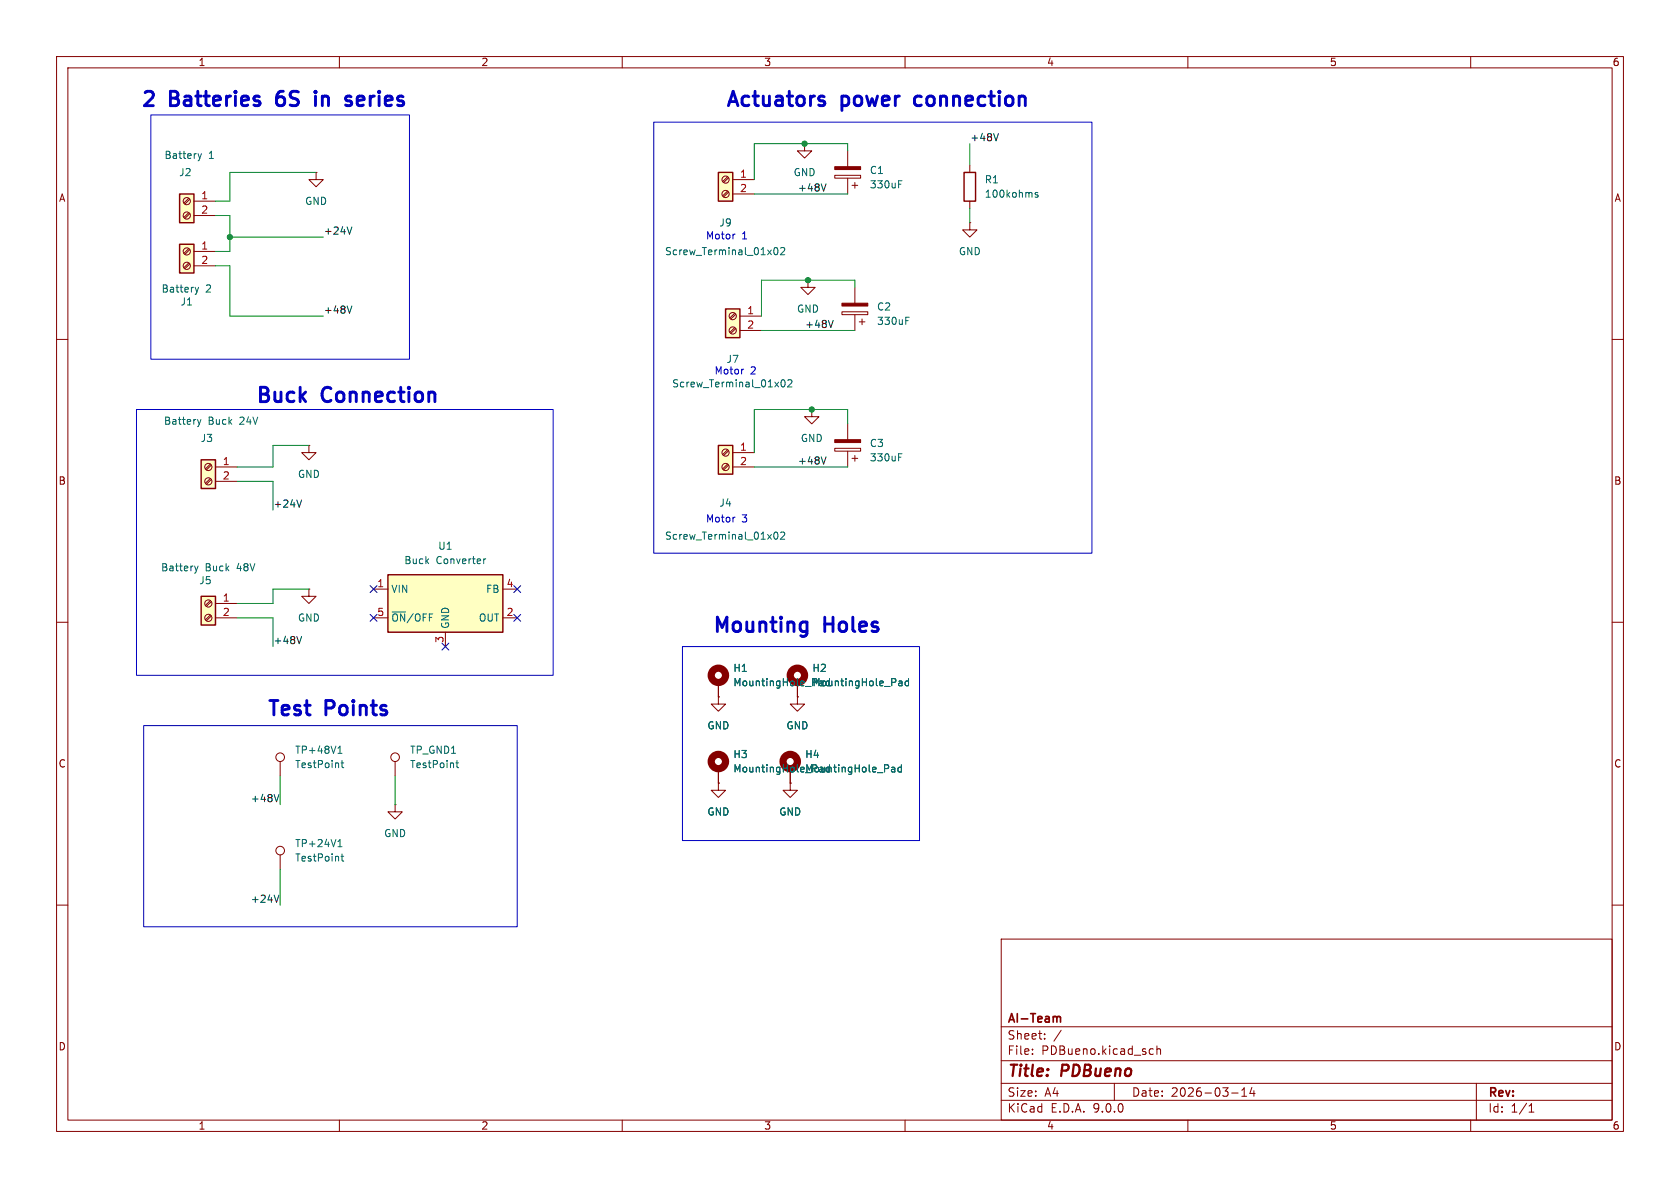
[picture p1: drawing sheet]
(kicad_sch
 (version 20250114)
 (generator "eeschema")
 (generator_version "9.0")
 (paper "A4")
 (title_block
  (title "PDBueno")
  (date "2026-03-14")
  (company "AI-Team"))
 (lib_symbols
  (symbol "Connector:Screw_Terminal_01x02"
   (pin_names
    (offset 1.016) (hide yes)) (exclude_from_sim no) (in_bom yes) (on_board yes)
   (property "Reference" "J" (at 0 2.54 0) (effects (font (size 1.27 1.27))))
   (property "Value" "Screw_Terminal_01x02" (at 0 -5.08 0) (effects (font (size 1.27 1.27))))
   (property "Footprint" "" (at 0 0 0) (effects (font (size 1.27 1.27)) (hide yes)))
   (property "Datasheet" "~" (at 0 0 0) (effects (font (size 1.27 1.27)) (hide yes)))
   (property "Description" "Generic screw terminal, single row, 01x02, script generated (kicad-library-utils/schlib/autogen/connector/)" (at 0 0 0) (effects (font (size 1.27 1.27)) (hide yes)))
   (symbol "Screw_Terminal_01x02_1_1"
    (rectangle (start -1.27 1.27) (end 1.27 -3.81) (stroke (width 0.254) (type default)) (fill (type background)))
    (polyline (pts (xy -0.5334 0.3302) (xy 0.3302 -0.508)) (stroke (width 0.1524) (type default)) (fill (type none)))
    (polyline (pts (xy -0.5334 -2.2098) (xy 0.3302 -3.048)) (stroke (width 0.1524) (type default)) (fill (type none)))
    (polyline (pts (xy -0.3556 0.508) (xy 0.508 -0.3302)) (stroke (width 0.1524) (type default)) (fill (type none)))
    (polyline (pts (xy -0.3556 -2.032) (xy 0.508 -2.8702)) (stroke (width 0.1524) (type default)) (fill (type none)))
    (circle (center 0 0) (radius 0.635) (stroke (width 0.1524) (type default)) (fill (type none)))
    (circle (center 0 -2.54) (radius 0.635) (stroke (width 0.1524) (type default)) (fill (type none)))
    (pin passive line (at -5.08 0 0) (length 3.81) (name "Pin_1" (effects (font (size 1.27 1.27)))) (number "1" (effects (font (size 1.27 1.27)))))
    (pin passive line (at -5.08 -2.54 0) (length 3.81) (name "Pin_2" (effects (font (size 1.27 1.27)))) (number "2" (effects (font (size 1.27 1.27))))))
   (embedded_fonts no))
  (symbol "Connector:TestPoint"
   (pin_numbers (hide yes))
   (pin_names
    (offset 0.762) (hide yes)) (exclude_from_sim no) (in_bom yes) (on_board yes)
   (property "Reference" "TP" (at 0 6.858 0) (effects (font (size 1.27 1.27))))
   (property "Value" "TestPoint" (at 0 5.08 0) (effects (font (size 1.27 1.27))))
   (property "Footprint" "" (at 5.08 0 0) (effects (font (size 1.27 1.27)) (hide yes)))
   (property "Datasheet" "~" (at 5.08 0 0) (effects (font (size 1.27 1.27)) (hide yes)))
   (property "Description" "test point" (at 0 0 0) (effects (font (size 1.27 1.27)) (hide yes)))
   (symbol "TestPoint_0_1"
    (circle (center 0 3.302) (radius 0.762) (stroke (width 0) (type default)) (fill (type none))))
   (symbol "TestPoint_1_1"
    (pin passive line (at 0 0 90) (length 2.54) (name "1" (effects (font (size 1.27 1.27)))) (number "1" (effects (font (size 1.27 1.27))))))
   (embedded_fonts no))
  (symbol "Device:C_Polarized"
   (pin_numbers (hide yes))
   (pin_names
    (offset 0.254)) (exclude_from_sim no) (in_bom yes) (on_board yes)
   (property "Reference" "C" (at 0.635 2.54 0) (effects (font (size 1.27 1.27)) (justify left)))
   (property "Value" "C_Polarized" (at 0.635 -2.54 0) (effects (font (size 1.27 1.27)) (justify left)))
   (property "Footprint" "" (at 0.9652 -3.81 0) (effects (font (size 1.27 1.27)) (hide yes)))
   (property "Datasheet" "~" (at 0 0 0) (effects (font (size 1.27 1.27)) (hide yes)))
   (property "Description" "Polarized capacitor" (at 0 0 0) (effects (font (size 1.27 1.27)) (hide yes)))
   (symbol "C_Polarized_0_1"
    (rectangle (start -2.286 0.508) (end 2.286 1.016) (stroke (width 0) (type default)) (fill (type none)))
    (polyline (pts (xy -1.778 2.286) (xy -0.762 2.286)) (stroke (width 0) (type default)) (fill (type none)))
    (polyline (pts (xy -1.27 2.794) (xy -1.27 1.778)) (stroke (width 0) (type default)) (fill (type none)))
    (rectangle (start 2.286 -0.508) (end -2.286 -1.016) (stroke (width 0) (type default)) (fill (type outline))))
   (symbol "C_Polarized_1_1"
    (pin passive line (at 0 3.81 270) (length 2.794) (name "~" (effects (font (size 1.27 1.27)))) (number "1" (effects (font (size 1.27 1.27)))))
    (pin passive line (at 0 -3.81 90) (length 2.794) (name "~" (effects (font (size 1.27 1.27)))) (number "2" (effects (font (size 1.27 1.27))))))
   (embedded_fonts no))
  (symbol "Device:R"
   (pin_numbers (hide yes))
   (pin_names
    (offset 0)) (exclude_from_sim no) (in_bom yes) (on_board yes)
   (property "Reference" "R" (at 2.032 0 90) (effects (font (size 1.27 1.27))))
   (property "Value" "R" (at 0 0 90) (effects (font (size 1.27 1.27))))
   (property "Footprint" "" (at -1.778 0 90) (effects (font (size 1.27 1.27)) (hide yes)))
   (property "Datasheet" "~" (at 0 0 0) (effects (font (size 1.27 1.27)) (hide yes)))
   (property "Description" "Resistor" (at 0 0 0) (effects (font (size 1.27 1.27)) (hide yes)))
   (symbol "R_0_1"
    (rectangle (start -1.016 -2.54) (end 1.016 2.54) (stroke (width 0.254) (type default)) (fill (type none))))
   (symbol "R_1_1"
    (pin passive line (at 0 3.81 270) (length 1.27) (name "~" (effects (font (size 1.27 1.27)))) (number "1" (effects (font (size 1.27 1.27)))))
    (pin passive line (at 0 -3.81 90) (length 1.27) (name "~" (effects (font (size 1.27 1.27)))) (number "2" (effects (font (size 1.27 1.27))))))
   (embedded_fonts no))
  (symbol "Mechanical:MountingHole_Pad"
   (pin_numbers (hide yes))
   (pin_names
    (offset 1.016) (hide yes)) (exclude_from_sim yes) (in_bom no) (on_board yes)
   (property "Reference" "H" (at 0 6.35 0) (effects (font (size 1.27 1.27))))
   (property "Value" "MountingHole_Pad" (at 0 4.445 0) (effects (font (size 1.27 1.27))))
   (property "Footprint" "" (at 0 0 0) (effects (font (size 1.27 1.27)) (hide yes)))
   (property "Datasheet" "~" (at 0 0 0) (effects (font (size 1.27 1.27)) (hide yes)))
   (property "Description" "Mounting Hole with connection" (at 0 0 0) (effects (font (size 1.27 1.27)) (hide yes)))
   (symbol "MountingHole_Pad_0_1"
    (circle (center 0 1.27) (radius 1.27) (stroke (width 1.27) (type default)) (fill (type none))))
   (symbol "MountingHole_Pad_1_1"
    (pin input line (at 0 -2.54 90) (length 2.54) (name "1" (effects (font (size 1.27 1.27)))) (number "1" (effects (font (size 1.27 1.27))))))
   (embedded_fonts no))
  (symbol "Regulator_Switching:LM2596S-3.3" (exclude_from_sim no) (in_bom yes) (on_board yes)
   (property "Reference" "U" (at -10.16 6.35 0) (effects (font (size 1.27 1.27)) (justify left)))
   (property "Value" "LM2596S-3.3" (at 0 6.35 0) (effects (font (size 1.27 1.27)) (justify left)))
   (property "Footprint" "Package_TO_SOT_SMD:TO-263-5_TabPin3" (at 1.27 -6.35 0) (effects (font (size 1.27 1.27)
    (italic yes)) (justify left) (hide yes)))
   (property "Datasheet" "http://www.ti.com/lit/ds/symlink/lm2596.pdf" (at 0 0 0) (effects (font (size 1.27 1.27)) (hide yes)))
   (property "Description" "3.3V 3A Step-Down Voltage Regulator, TO-263" (at 0 0 0) (effects (font (size 1.27 1.27)) (hide yes)))
   (symbol "LM2596S-3.3_0_1"
    (rectangle (start -10.16 5.08) (end 10.16 -5.08) (stroke (width 0.254) (type default)) (fill (type background))))
   (symbol "LM2596S-3.3_1_1"
    (pin power_in line (at -12.7 2.54 0) (length 2.54) (name "VIN" (effects (font (size 1.27 1.27)))) (number "1" (effects (font (size 1.27 1.27)))))
    (pin input line (at -12.7 -2.54 0) (length 2.54) (name "~{ON}/OFF" (effects (font (size 1.27 1.27)))) (number "5" (effects (font (size 1.27 1.27)))))
    (pin power_in line (at 0 -7.62 90) (length 2.54) (name "GND" (effects (font (size 1.27 1.27)))) (number "3" (effects (font (size 1.27 1.27)))))
    (pin input line (at 12.7 2.54 180) (length 2.54) (name "FB" (effects (font (size 1.27 1.27)))) (number "4" (effects (font (size 1.27 1.27)))))
    (pin output line (at 12.7 -2.54 180) (length 2.54) (name "OUT" (effects (font (size 1.27 1.27)))) (number "2" (effects (font (size 1.27 1.27))))))
   (embedded_fonts no))
  (symbol "power:GND"
   (power)
   (pin_numbers (hide yes))
   (pin_names
    (offset 0) (hide yes)) (exclude_from_sim no) (in_bom yes) (on_board yes)
   (property "Reference" "#PWR" (at 0 -6.35 0) (effects (font (size 1.27 1.27)) (hide yes)))
   (property "Value" "GND" (at 0 -3.81 0) (effects (font (size 1.27 1.27))))
   (property "Footprint" "" (at 0 0 0) (effects (font (size 1.27 1.27)) (hide yes)))
   (property "Datasheet" "" (at 0 0 0) (effects (font (size 1.27 1.27)) (hide yes)))
   (property "Description" "Power symbol creates a global label with name \"GND\" , ground" (at 0 0 0) (effects (font (size 1.27 1.27)) (hide yes)))
   (symbol "GND_0_1"
    (polyline (pts (xy 0 0) (xy 0 -1.27) (xy 1.27 -1.27) (xy 0 -2.54) (xy -1.27 -1.27) (xy 0 -1.27)) (stroke (width 0) (type default)) (fill (type none))))
   (symbol "GND_1_1"
    (pin power_in line (at 0 0 270) (length 0) (name "~" (effects (font (size 1.27 1.27)))) (number "1" (effects (font (size 1.27 1.27))))))
   (embedded_fonts no)))
 (rectangle
  (start 115.57 21.59)
  (end 193.04 97.79)
  (stroke (width 0) (type default))
  (fill (type none)))
 (rectangle
  (start 25.4 128.27)
  (end 91.44 163.83)
  (stroke (width 0) (type default))
  (fill (type none)))
 (rectangle
  (start 24.13 72.39)
  (end 97.79 119.38)
  (stroke (width 0) (type default))
  (fill (type none)))
 (rectangle
  (start 120.65 114.3)
  (end 162.56 148.59)
  (stroke (width 0) (type default))
  (fill (type none)))
 (rectangle
  (start 26.67 20.32)
  (end 72.39 63.5)
  (stroke (width 0) (type default))
  (fill (type none)))
 (text "Mounting Holes"
  (exclude_from_sim no)
  (at 140.97 110.744 0)
  (effects (font (size 2.54 2.54) (thickness 0.508)
    (bold yes))))
 (text "Actuators power connection"
  (exclude_from_sim no)
  (at 155.194 17.78 0)
  (effects (font (size 2.54 2.54) (thickness 0.508)
    (bold yes))))
 (text "2 Batteries 6S in series\n"
  (exclude_from_sim no)
  (at 48.514 17.78 0)
  (effects (font (size 2.54 2.54) (thickness 0.508)
    (bold yes))))
 (text "Motor 1\n"
  (exclude_from_sim no)
  (at 128.524 41.91 0)
  (effects (font (size 1.27 1.27))))
 (text "Test Points"
  (exclude_from_sim no)
  (at 58.166 125.476 0)
  (effects (font (size 2.54 2.54) (thickness 0.508)
    (bold yes))))
 (text "Motor 2"
  (exclude_from_sim no)
  (at 130.048 65.786 0)
  (effects (font (size 1.27 1.27))))
 (text "Buck Connection"
  (exclude_from_sim no)
  (at 61.468 70.104 0)
  (effects (font (size 2.54 2.54) (thickness 0.508)
    (bold yes))))
 (text "Motor 3"
  (exclude_from_sim no)
  (at 128.524 91.948 0)
  (effects (font (size 1.27 1.27))))
 (junction
  (at 142.8399 49.53)
  (diameter 0)
  (color 0 0 0 0))
 (junction
  (at 142.24 25.4)
  (diameter 0)
  (color 0 0 0 0))
 (junction
  (at 40.64 41.91)
  (diameter 0)
  (color 0 0 0 0))
 (junction
  (at 143.51 72.39)
  (diameter 0)
  (color 0 0 0 0))
 (no_connect
  (at 66.04 104.14))
 (no_connect
  (at 91.44 104.14))
 (no_connect
  (at 66.04 109.22))
 (no_connect
  (at 91.44 109.22))
 (no_connect
  (at 78.74 114.3))
 (wire
  (pts (xy 40.64 55.88) (xy 57.15 55.88))
  (stroke (width 0) (type default)))
 (wire
  (pts (xy 69.85 137.16) (xy 69.85 142.24))
  (stroke (width 0) (type default)))
 (wire
  (pts (xy 48.26 78.74) (xy 54.61 78.74))
  (stroke (width 0) (type default)))
 (wire
  (pts (xy 40.64 46.99) (xy 40.64 55.88))
  (stroke (width 0) (type default)))
 (wire
  (pts (xy 38.1 35.56) (xy 40.64 35.56))
  (stroke (width 0) (type default)))
 (wire
  (pts (xy 149.86 72.39) (xy 149.86 74.93))
  (stroke (width 0) (type default)))
 (wire
  (pts (xy 171.45 25.4) (xy 171.45 29.21))
  (stroke (width 0) (type default)))
 (wire
  (pts (xy 49.53 153.67) (xy 49.53 160.02))
  (stroke (width 0) (type default)))
 (wire
  (pts (xy 48.26 109.22) (xy 48.26 114.3))
  (stroke (width 0) (type default)))
 (wire
  (pts (xy 40.64 38.1) (xy 40.64 41.91))
  (stroke (width 0) (type default)))
 (wire
  (pts (xy 48.26 104.14) (xy 54.61 104.14))
  (stroke (width 0) (type default)))
 (wire
  (pts (xy 38.1 38.1) (xy 40.64 38.1))
  (stroke (width 0) (type default)))
 (wire
  (pts (xy 40.64 41.91) (xy 40.64 44.45))
  (stroke (width 0) (type default)))
 (wire
  (pts (xy 151.13 49.53) (xy 151.13 50.8))
  (stroke (width 0) (type default)))
 (wire
  (pts (xy 133.35 25.4) (xy 142.24 25.4))
  (stroke (width 0) (type default)))
 (wire
  (pts (xy 40.64 41.91) (xy 57.15 41.91))
  (stroke (width 0) (type default)))
 (wire
  (pts (xy 48.26 78.74) (xy 48.26 82.55))
  (stroke (width 0) (type default)))
 (wire
  (pts (xy 171.45 36.83) (xy 171.45 39.37))
  (stroke (width 0) (type default)))
 (wire
  (pts (xy 38.1 46.99) (xy 40.64 46.99))
  (stroke (width 0) (type default)))
 (wire
  (pts (xy 143.51 72.39) (xy 149.86 72.39))
  (stroke (width 0) (type default)))
 (wire
  (pts (xy 142.24 25.4) (xy 149.86 25.4))
  (stroke (width 0) (type default)))
 (wire
  (pts (xy 133.35 72.39) (xy 143.51 72.39))
  (stroke (width 0) (type default)))
 (wire
  (pts (xy 133.35 31.75) (xy 133.35 25.4))
  (stroke (width 0) (type default)))
 (wire
  (pts (xy 134.62 49.53) (xy 142.8399 49.53))
  (stroke (width 0) (type default)))
 (wire
  (pts (xy 41.91 109.22) (xy 48.26 109.22))
  (stroke (width 0) (type default)))
 (wire
  (pts (xy 48.26 85.09) (xy 48.26 90.17))
  (stroke (width 0) (type default)))
 (wire
  (pts (xy 142.8399 49.53) (xy 151.13 49.53))
  (stroke (width 0) (type default)))
 (wire
  (pts (xy 40.64 44.45) (xy 38.1 44.45))
  (stroke (width 0) (type default)))
 (wire
  (pts (xy 48.26 104.14) (xy 48.26 106.68))
  (stroke (width 0) (type default)))
 (wire
  (pts (xy 134.62 58.42) (xy 151.13 58.42))
  (stroke (width 0) (type default)))
 (wire
  (pts (xy 149.86 82.55) (xy 133.35 82.55))
  (stroke (width 0) (type default)))
 (wire
  (pts (xy 41.91 85.09) (xy 48.26 85.09))
  (stroke (width 0) (type default)))
 (wire
  (pts (xy 41.91 82.55) (xy 48.26 82.55))
  (stroke (width 0) (type default)))
 (wire
  (pts (xy 40.64 30.48) (xy 40.64 35.56))
  (stroke (width 0) (type default)))
 (wire
  (pts (xy 41.91 106.68) (xy 48.26 106.68))
  (stroke (width 0) (type default)))
 (wire
  (pts (xy 133.35 34.29) (xy 149.86 34.29))
  (stroke (width 0) (type default)))
 (wire
  (pts (xy 40.64 30.48) (xy 55.88 30.48))
  (stroke (width 0) (type default)))
 (wire
  (pts (xy 149.86 25.4) (xy 149.86 26.67))
  (stroke (width 0) (type default)))
 (wire
  (pts (xy 133.35 72.39) (xy 133.35 80.01))
  (stroke (width 0) (type default)))
 (wire
  (pts (xy 49.53 137.16) (xy 49.53 142.24))
  (stroke (width 0) (type default)))
 (wire
  (pts (xy 134.62 55.88) (xy 134.62 49.53))
  (stroke (width 0) (type default)))
 (label "+24V"
  (at 57.15 41.91 0)
  (effects (font (size 1.27 1.27)) (justify left bottom)))
 (label "+48V"
  (at 140.97 34.29 0)
  (effects (font (size 1.27 1.27)) (justify left bottom)))
 (label "+48V"
  (at 49.53 142.24 180)
  (effects (font (size 1.27 1.27)) (justify right bottom)))
 (label "+48V"
  (at 142.24 58.42 0)
  (effects (font (size 1.27 1.27)) (justify left bottom)))
 (label "+24V"
  (at 49.53 160.02 180)
  (effects (font (size 1.27 1.27)) (justify right bottom)))
 (label "+48V"
  (at 140.97 82.55 0)
  (effects (font (size 1.27 1.27)) (justify left bottom)))
 (label "+24V"
  (at 48.26 90.17 0)
  (effects (font (size 1.27 1.27)) (justify left bottom)))
 (label "+48V"
  (at 57.15 55.88 0)
  (effects (font (size 1.27 1.27)) (justify left bottom)))
 (label "+48V"
  (at 48.26 114.3 0)
  (effects (font (size 1.27 1.27)) (justify left bottom)))
 (label "+48V"
  (at 171.45 25.4 0)
  (effects (font (size 1.27 1.27)) (justify left bottom)))
 (symbol
  (lib_id "Connector:Screw_Terminal_01x02")
  (at 33.02 44.45 0)
  (mirror y)
  (unit 1)
  (exclude_from_sim no)
  (in_bom yes)
  (on_board yes)
  (dnp no)
  (property "Reference" "J1" (at 33.02 53.34 0) (effects (font (size 1.27 1.27))))
  (property "Value" "Battery 2" (at 33.02 51.054 0) (effects (font (size 1.27 1.27))))
  (property "Footprint" "Connector_AMASS:AMASS_XT90PW-M_1x02_P10.90mm_Horizontal" (at 33.02 44.45 0) (effects (font (size 1.27 1.27)) (hide yes)))
  (property "Datasheet" "~" (at 33.02 44.45 0) (effects (font (size 1.27 1.27)) (hide yes)))
  (property "Description" "Generic screw terminal, single row, 01x02, script generated (kicad-library-utils/schlib/autogen/connector/)" (at 33.02 44.45 0) (effects (font (size 1.27 1.27)) (hide yes)))
  (pin "1")
  (pin "2"))
 (symbol
  (lib_id "Connector:Screw_Terminal_01x02")
  (at 128.27 31.75 0)
  (mirror y)
  (unit 1)
  (exclude_from_sim no)
  (in_bom yes)
  (on_board yes)
  (dnp no)
  (property "Reference" "J9" (at 128.27 39.37 0) (effects (font (size 1.27 1.27))))
  (property "Value" "Screw_Terminal_01x02" (at 128.27 44.45 0) (effects (font (size 1.27 1.27))))
  (property "Footprint" "Connector_AMASS:AMASS_XT30PW-M_1x02_P2.50mm_Horizontal" (at 128.27 31.75 0) (effects (font (size 1.27 1.27)) (hide yes)))
  (property "Datasheet" "~" (at 128.27 31.75 0) (effects (font (size 1.27 1.27)) (hide yes)))
  (property "Description" "Generic screw terminal, single row, 01x02, script generated (kicad-library-utils/schlib/autogen/connector/)" (at 128.27 31.75 0) (effects (font (size 1.27 1.27)) (hide yes)))
  (property "LCSC" "" (at 128.27 31.75 0) (effects (font (size 1.27 1.27)) (hide yes)))
  (pin "1")
  (pin "2"))
 (symbol
  (lib_id "Connector:Screw_Terminal_01x02")
  (at 36.83 82.55 0)
  (mirror y)
  (unit 1)
  (exclude_from_sim no)
  (in_bom yes)
  (on_board yes)
  (dnp no)
  (property "Reference" "J3" (at 36.576 77.47 0) (effects (font (size 1.27 1.27))))
  (property "Value" "Battery Buck 24V" (at 37.338 74.422 0) (effects (font (size 1.27 1.27))))
  (property "Footprint" "TerminalBlock:TerminalBlock_bornier-2_P5.08mm" (at 36.83 82.55 0) (effects (font (size 1.27 1.27)) (hide yes)))
  (property "Datasheet" "~" (at 36.83 82.55 0) (effects (font (size 1.27 1.27)) (hide yes)))
  (property "Description" "Generic screw terminal, single row, 01x02, script generated (kicad-library-utils/schlib/autogen/connector/)" (at 36.83 82.55 0) (effects (font (size 1.27 1.27)) (hide yes)))
  (pin "1")
  (pin "2"))
 (symbol
  (lib_id "Regulator_Switching:LM2596S-3.3")
  (at 78.74 106.68 0)
  (unit 1)
  (exclude_from_sim no)
  (in_bom yes)
  (on_board yes)
  (dnp no)
  (fields_autoplaced yes)
  (property "Reference" "U1" (at 78.74 96.52 0) (effects (font (size 1.27 1.27))))
  (property "Value" "Buck Converter" (at 78.74 99.06 0) (effects (font (size 1.27 1.27))))
  (property "Footprint" "Library_mis componentes:BEC_Matek_12S_Pro" (at 80.01 113.03 0) (effects (font (size 1.27 1.27)
    (italic yes)) (justify left) (hide yes)))
  (property "Datasheet" "" (at 78.74 106.68 0) (effects (font (size 1.27 1.27)) (hide yes)))
  (property "Description" "" (at 78.74 106.68 0) (effects (font (size 1.27 1.27)) (hide yes)))
  (pin "4")
  (pin "1")
  (pin "3")
  (pin "2")
  (pin "5"))
 (symbol
  (lib_id "power:GND")
  (at 143.51 72.39 0)
  (mirror y)
  (unit 1)
  (exclude_from_sim no)
  (in_bom yes)
  (on_board yes)
  (dnp no)
  (fields_autoplaced yes)
  (property "Reference" "#PWR014" (at 143.51 78.74 0) (effects (font (size 1.27 1.27)) (hide yes)))
  (property "Value" "GND" (at 143.51 77.47 0) (effects (font (size 1.27 1.27))))
  (property "Footprint" "" (at 143.51 72.39 0) (effects (font (size 1.27 1.27)) (hide yes)))
  (property "Datasheet" "" (at 143.51 72.39 0) (effects (font (size 1.27 1.27)) (hide yes)))
  (property "Description" "Power symbol creates a global label with name \"GND\" , ground" (at 143.51 72.39 0) (effects (font (size 1.27 1.27)) (hide yes)))
  (pin "1"))
 (symbol
  (lib_id "power:GND")
  (at 54.61 104.14 0)
  (unit 1)
  (exclude_from_sim no)
  (in_bom yes)
  (on_board yes)
  (dnp no)
  (fields_autoplaced yes)
  (property "Reference" "#PWR06" (at 54.61 110.49 0) (effects (font (size 1.27 1.27)) (hide yes)))
  (property "Value" "GND" (at 54.61 109.22 0) (effects (font (size 1.27 1.27))))
  (property "Footprint" "" (at 54.61 104.14 0) (effects (font (size 1.27 1.27)) (hide yes)))
  (property "Datasheet" "" (at 54.61 104.14 0) (effects (font (size 1.27 1.27)) (hide yes)))
  (property "Description" "Power symbol creates a global label with name \"GND\" , ground" (at 54.61 104.14 0) (effects (font (size 1.27 1.27)) (hide yes)))
  (pin "1"))
 (symbol
  (lib_id "power:GND")
  (at 171.45 39.37 0)
  (mirror y)
  (unit 1)
  (exclude_from_sim no)
  (in_bom yes)
  (on_board yes)
  (dnp no)
  (fields_autoplaced yes)
  (property "Reference" "#PWR07" (at 171.45 45.72 0) (effects (font (size 1.27 1.27)) (hide yes)))
  (property "Value" "GND" (at 171.45 44.45 0) (effects (font (size 1.27 1.27))))
  (property "Footprint" "" (at 171.45 39.37 0) (effects (font (size 1.27 1.27)) (hide yes)))
  (property "Datasheet" "" (at 171.45 39.37 0) (effects (font (size 1.27 1.27)) (hide yes)))
  (property "Description" "Power symbol creates a global label with name \"GND\" , ground" (at 171.45 39.37 0) (effects (font (size 1.27 1.27)) (hide yes)))
  (pin "1"))
 (symbol
  (lib_id "power:GND")
  (at 127 123.19 0)
  (unit 1)
  (exclude_from_sim no)
  (in_bom yes)
  (on_board yes)
  (dnp no)
  (fields_autoplaced yes)
  (property "Reference" "#PWR09" (at 127 129.54 0) (effects (font (size 1.27 1.27)) (hide yes)))
  (property "Value" "GND" (at 127 128.27 0) (effects (font (size 1.27 1.27))))
  (property "Footprint" "" (at 127 123.19 0) (effects (font (size 1.27 1.27)) (hide yes)))
  (property "Datasheet" "" (at 127 123.19 0) (effects (font (size 1.27 1.27)) (hide yes)))
  (property "Description" "Power symbol creates a global label with name \"GND\" , ground" (at 127 123.19 0) (effects (font (size 1.27 1.27)) (hide yes)))
  (pin "1"))
 (symbol
  (lib_id "Connector:Screw_Terminal_01x02")
  (at 36.83 106.68 0)
  (mirror y)
  (unit 1)
  (exclude_from_sim no)
  (in_bom yes)
  (on_board yes)
  (dnp no)
  (property "Reference" "J5" (at 36.322 102.616 0) (effects (font (size 1.27 1.27))))
  (property "Value" "Battery Buck 48V" (at 36.83 100.33 0) (effects (font (size 1.27 1.27))))
  (property "Footprint" "TerminalBlock:TerminalBlock_bornier-2_P5.08mm" (at 36.83 106.68 0) (effects (font (size 1.27 1.27)) (hide yes)))
  (property "Datasheet" "~" (at 36.83 106.68 0) (effects (font (size 1.27 1.27)) (hide yes)))
  (property "Description" "Generic screw terminal, single row, 01x02, script generated (kicad-library-utils/schlib/autogen/connector/)" (at 36.83 106.68 0) (effects (font (size 1.27 1.27)) (hide yes)))
  (pin "1")
  (pin "2"))
 (symbol
  (lib_id "Connector:TestPoint")
  (at 49.53 153.67 0)
  (unit 1)
  (exclude_from_sim no)
  (in_bom yes)
  (on_board yes)
  (dnp no)
  (fields_autoplaced yes)
  (property "Reference" "TP+24V1" (at 52.07 149.0979 0) (effects (font (size 1.27 1.27)) (justify left)))
  (property "Value" "TestPoint" (at 52.07 151.6379 0) (effects (font (size 1.27 1.27)) (justify left)))
  (property "Footprint" "TestPoint:TestPoint_Pad_D4.0mm" (at 54.61 153.67 0) (effects (font (size 1.27 1.27)) (hide yes)))
  (property "Datasheet" "~" (at 54.61 153.67 0) (effects (font (size 1.27 1.27)) (hide yes)))
  (property "Description" "test point" (at 49.53 153.67 0) (effects (font (size 1.27 1.27)) (hide yes)))
  (property "LCSC" "" (at 49.53 153.67 0) (effects (font (size 1.27 1.27)) (hide yes)))
  (pin "1"))
 (symbol
  (lib_id "Device:R")
  (at 171.45 33.02 0)
  (unit 1)
  (exclude_from_sim no)
  (in_bom yes)
  (on_board yes)
  (dnp no)
  (fields_autoplaced yes)
  (property "Reference" "R1" (at 173.99 31.7499 0) (effects (font (size 1.27 1.27)) (justify left)))
  (property "Value" "100kohms" (at 173.99 34.2899 0) (effects (font (size 1.27 1.27)) (justify left)))
  (property "Footprint" "Resistor_SMD:R_2512_6332Metric_Pad1.40x3.35mm_HandSolder" (at 169.672 33.02 90) (effects (font (size 1.27 1.27)) (hide yes)))
  (property "Datasheet" "~" (at 171.45 33.02 0) (effects (font (size 1.27 1.27)) (hide yes)))
  (property "Description" "Resistor" (at 171.45 33.02 0) (effects (font (size 1.27 1.27)) (hide yes)))
  (property "LCSC" "C25717" (at 171.45 33.02 0) (effects (font (size 1.27 1.27)) (hide yes)))
  (pin "1")
  (pin "2"))
 (symbol
  (lib_id "power:GND")
  (at 127 138.43 0)
  (unit 1)
  (exclude_from_sim no)
  (in_bom yes)
  (on_board yes)
  (dnp no)
  (fields_autoplaced yes)
  (property "Reference" "#PWR012" (at 127 144.78 0) (effects (font (size 1.27 1.27)) (hide yes)))
  (property "Value" "GND" (at 127 143.51 0) (effects (font (size 1.27 1.27))))
  (property "Footprint" "" (at 127 138.43 0) (effects (font (size 1.27 1.27)) (hide yes)))
  (property "Datasheet" "" (at 127 138.43 0) (effects (font (size 1.27 1.27)) (hide yes)))
  (property "Description" "Power symbol creates a global label with name \"GND\" , ground" (at 127 138.43 0) (effects (font (size 1.27 1.27)) (hide yes)))
  (pin "1"))
 (symbol
  (lib_id "Mechanical:MountingHole_Pad")
  (at 140.97 120.65 0)
  (unit 1)
  (exclude_from_sim yes)
  (in_bom no)
  (on_board yes)
  (dnp no)
  (fields_autoplaced yes)
  (property "Reference" "H2" (at 143.51 118.1099 0) (effects (font (size 1.27 1.27)) (justify left)))
  (property "Value" "MountingHole_Pad" (at 143.51 120.6499 0) (effects (font (size 1.27 1.27)) (justify left)))
  (property "Footprint" "MountingHole:MountingHole_3.2mm_M3_Pad_Via" (at 140.97 120.65 0) (effects (font (size 1.27 1.27)) (hide yes)))
  (property "Datasheet" "~" (at 140.97 120.65 0) (effects (font (size 1.27 1.27)) (hide yes)))
  (property "Description" "Mounting Hole with connection" (at 140.97 120.65 0) (effects (font (size 1.27 1.27)) (hide yes)))
  (pin "1"))
 (symbol
  (lib_id "Mechanical:MountingHole_Pad")
  (at 127 120.65 0)
  (unit 1)
  (exclude_from_sim yes)
  (in_bom no)
  (on_board yes)
  (dnp no)
  (fields_autoplaced yes)
  (property "Reference" "H1" (at 129.54 118.1099 0) (effects (font (size 1.27 1.27)) (justify left)))
  (property "Value" "MountingHole_Pad" (at 129.54 120.6499 0) (effects (font (size 1.27 1.27)) (justify left)))
  (property "Footprint" "MountingHole:MountingHole_3.2mm_M3_Pad_Via" (at 127 120.65 0) (effects (font (size 1.27 1.27)) (hide yes)))
  (property "Datasheet" "~" (at 127 120.65 0) (effects (font (size 1.27 1.27)) (hide yes)))
  (property "Description" "Mounting Hole with connection" (at 127 120.65 0) (effects (font (size 1.27 1.27)) (hide yes)))
  (pin "1"))
 (symbol
  (lib_id "power:GND")
  (at 142.8399 49.53 0)
  (mirror y)
  (unit 1)
  (exclude_from_sim no)
  (in_bom yes)
  (on_board yes)
  (dnp no)
  (fields_autoplaced yes)
  (property "Reference" "#PWR013" (at 142.8399 55.88 0) (effects (font (size 1.27 1.27)) (hide yes)))
  (property "Value" "GND" (at 142.8399 54.61 0) (effects (font (size 1.27 1.27))))
  (property "Footprint" "" (at 142.8399 49.53 0) (effects (font (size 1.27 1.27)) (hide yes)))
  (property "Datasheet" "" (at 142.8399 49.53 0) (effects (font (size 1.27 1.27)) (hide yes)))
  (property "Description" "Power symbol creates a global label with name \"GND\" , ground" (at 142.8399 49.53 0) (effects (font (size 1.27 1.27)) (hide yes)))
  (pin "1"))
 (symbol
  (lib_id "Connector:Screw_Terminal_01x02")
  (at 129.54 55.88 0)
  (mirror y)
  (unit 1)
  (exclude_from_sim no)
  (in_bom yes)
  (on_board yes)
  (dnp no)
  (property "Reference" "J7" (at 129.54 63.5 0) (effects (font (size 1.27 1.27))))
  (property "Value" "Screw_Terminal_01x02" (at 129.54 67.818 0) (effects (font (size 1.27 1.27))))
  (property "Footprint" "Connector_AMASS:AMASS_XT30PW-M_1x02_P2.50mm_Horizontal" (at 129.54 55.88 0) (effects (font (size 1.27 1.27)) (hide yes)))
  (property "Datasheet" "~" (at 129.54 55.88 0) (effects (font (size 1.27 1.27)) (hide yes)))
  (property "Description" "Generic screw terminal, single row, 01x02, script generated (kicad-library-utils/schlib/autogen/connector/)" (at 129.54 55.88 0) (effects (font (size 1.27 1.27)) (hide yes)))
  (property "LCSC" "" (at 129.54 55.88 0) (effects (font (size 1.27 1.27)) (hide yes)))
  (pin "1")
  (pin "2"))
 (symbol
  (lib_id "Connector:Screw_Terminal_01x02")
  (at 128.27 80.01 0)
  (mirror y)
  (unit 1)
  (exclude_from_sim no)
  (in_bom yes)
  (on_board yes)
  (dnp no)
  (property "Reference" "J4" (at 128.27 88.9 0) (effects (font (size 1.27 1.27))))
  (property "Value" "Screw_Terminal_01x02" (at 128.27 94.742 0) (effects (font (size 1.27 1.27))))
  (property "Footprint" "Connector_AMASS:AMASS_XT30PW-M_1x02_P2.50mm_Horizontal" (at 128.27 80.01 0) (effects (font (size 1.27 1.27)) (hide yes)))
  (property "Datasheet" "~" (at 128.27 80.01 0) (effects (font (size 1.27 1.27)) (hide yes)))
  (property "Description" "Generic screw terminal, single row, 01x02, script generated (kicad-library-utils/schlib/autogen/connector/)" (at 128.27 80.01 0) (effects (font (size 1.27 1.27)) (hide yes)))
  (property "LCSC" "" (at 128.27 80.01 0) (effects (font (size 1.27 1.27)) (hide yes)))
  (pin "1")
  (pin "2"))
 (symbol
  (lib_id "Device:C_Polarized")
  (at 151.13 54.61 180)
  (unit 1)
  (exclude_from_sim no)
  (in_bom yes)
  (on_board yes)
  (dnp no)
  (fields_autoplaced yes)
  (property "Reference" "C2" (at 154.94 54.2289 0) (effects (font (size 1.27 1.27)) (justify right)))
  (property "Value" "330uF" (at 154.94 56.7689 0) (effects (font (size 1.27 1.27)) (justify right)))
  (property "Footprint" "Footprint_PB_Byte:VZH331M2ATR-1816" (at 150.1648 50.8 0) (effects (font (size 1.27 1.27)) (hide yes)))
  (property "Datasheet" "https://jlcpcb.com/partdetail/Lelon-VZH331M2ATR1816/C176687" (at 151.13 54.61 0) (effects (font (size 1.27 1.27)) (hide yes)))
  (property "Description" "Polarized capacitor" (at 151.13 54.61 0) (effects (font (size 1.27 1.27)) (hide yes)))
  (pin "2")
  (pin "1"))
 (symbol
  (lib_id "Connector:TestPoint")
  (at 49.53 137.16 0)
  (unit 1)
  (exclude_from_sim no)
  (in_bom yes)
  (on_board yes)
  (dnp no)
  (fields_autoplaced yes)
  (property "Reference" "TP+48V1" (at 52.07 132.5879 0) (effects (font (size 1.27 1.27)) (justify left)))
  (property "Value" "TestPoint" (at 52.07 135.1279 0) (effects (font (size 1.27 1.27)) (justify left)))
  (property "Footprint" "TestPoint:TestPoint_Pad_D4.0mm" (at 54.61 137.16 0) (effects (font (size 1.27 1.27)) (hide yes)))
  (property "Datasheet" "~" (at 54.61 137.16 0) (effects (font (size 1.27 1.27)) (hide yes)))
  (property "Description" "test point" (at 49.53 137.16 0) (effects (font (size 1.27 1.27)) (hide yes)))
  (property "LCSC" "" (at 49.53 137.16 0) (effects (font (size 1.27 1.27)) (hide yes)))
  (pin "1"))
 (symbol
  (lib_id "power:GND")
  (at 139.7 138.43 0)
  (unit 1)
  (exclude_from_sim no)
  (in_bom yes)
  (on_board yes)
  (dnp no)
  (fields_autoplaced yes)
  (property "Reference" "#PWR011" (at 139.7 144.78 0) (effects (font (size 1.27 1.27)) (hide yes)))
  (property "Value" "GND" (at 139.7 143.51 0) (effects (font (size 1.27 1.27))))
  (property "Footprint" "" (at 139.7 138.43 0) (effects (font (size 1.27 1.27)) (hide yes)))
  (property "Datasheet" "" (at 139.7 138.43 0) (effects (font (size 1.27 1.27)) (hide yes)))
  (property "Description" "Power symbol creates a global label with name \"GND\" , ground" (at 139.7 138.43 0) (effects (font (size 1.27 1.27)) (hide yes)))
  (pin "1"))
 (symbol
  (lib_id "Connector:Screw_Terminal_01x02")
  (at 33.02 35.56 0)
  (mirror y)
  (unit 1)
  (exclude_from_sim no)
  (in_bom yes)
  (on_board yes)
  (dnp no)
  (property "Reference" "J2" (at 32.766 30.48 0) (effects (font (size 1.27 1.27))))
  (property "Value" "Battery 1" (at 33.528 27.432 0) (effects (font (size 1.27 1.27))))
  (property "Footprint" "Connector_AMASS:AMASS_XT90PW-M_1x02_P10.90mm_Horizontal" (at 33.02 35.56 0) (effects (font (size 1.27 1.27)) (hide yes)))
  (property "Datasheet" "~" (at 33.02 35.56 0) (effects (font (size 1.27 1.27)) (hide yes)))
  (property "Description" "Generic screw terminal, single row, 01x02, script generated (kicad-library-utils/schlib/autogen/connector/)" (at 33.02 35.56 0) (effects (font (size 1.27 1.27)) (hide yes)))
  (pin "1")
  (pin "2"))
 (symbol
  (lib_id "power:GND")
  (at 54.61 78.74 0)
  (unit 1)
  (exclude_from_sim no)
  (in_bom yes)
  (on_board yes)
  (dnp no)
  (fields_autoplaced yes)
  (property "Reference" "#PWR05" (at 54.61 85.09 0) (effects (font (size 1.27 1.27)) (hide yes)))
  (property "Value" "GND" (at 54.61 83.82 0) (effects (font (size 1.27 1.27))))
  (property "Footprint" "" (at 54.61 78.74 0) (effects (font (size 1.27 1.27)) (hide yes)))
  (property "Datasheet" "" (at 54.61 78.74 0) (effects (font (size 1.27 1.27)) (hide yes)))
  (property "Description" "Power symbol creates a global label with name \"GND\" , ground" (at 54.61 78.74 0) (effects (font (size 1.27 1.27)) (hide yes)))
  (pin "1"))
 (symbol
  (lib_id "Mechanical:MountingHole_Pad")
  (at 127 135.89 0)
  (unit 1)
  (exclude_from_sim yes)
  (in_bom no)
  (on_board yes)
  (dnp no)
  (fields_autoplaced yes)
  (property "Reference" "H3" (at 129.54 133.3499 0) (effects (font (size 1.27 1.27)) (justify left)))
  (property "Value" "MountingHole_Pad" (at 129.54 135.8899 0) (effects (font (size 1.27 1.27)) (justify left)))
  (property "Footprint" "MountingHole:MountingHole_3.2mm_M3_Pad_Via" (at 127 135.89 0) (effects (font (size 1.27 1.27)) (hide yes)))
  (property "Datasheet" "~" (at 127 135.89 0) (effects (font (size 1.27 1.27)) (hide yes)))
  (property "Description" "Mounting Hole with connection" (at 127 135.89 0) (effects (font (size 1.27 1.27)) (hide yes)))
  (pin "1"))
 (symbol
  (lib_id "power:GND")
  (at 55.88 30.48 0)
  (unit 1)
  (exclude_from_sim no)
  (in_bom yes)
  (on_board yes)
  (dnp no)
  (fields_autoplaced yes)
  (property "Reference" "#PWR04" (at 55.88 36.83 0) (effects (font (size 1.27 1.27)) (hide yes)))
  (property "Value" "GND" (at 55.88 35.56 0) (effects (font (size 1.27 1.27))))
  (property "Footprint" "" (at 55.88 30.48 0) (effects (font (size 1.27 1.27)) (hide yes)))
  (property "Datasheet" "" (at 55.88 30.48 0) (effects (font (size 1.27 1.27)) (hide yes)))
  (property "Description" "Power symbol creates a global label with name \"GND\" , ground" (at 55.88 30.48 0) (effects (font (size 1.27 1.27)) (hide yes)))
  (pin "1"))
 (symbol
  (lib_id "power:GND")
  (at 140.97 123.19 0)
  (unit 1)
  (exclude_from_sim no)
  (in_bom yes)
  (on_board yes)
  (dnp no)
  (fields_autoplaced yes)
  (property "Reference" "#PWR010" (at 140.97 129.54 0) (effects (font (size 1.27 1.27)) (hide yes)))
  (property "Value" "GND" (at 140.97 128.27 0) (effects (font (size 1.27 1.27))))
  (property "Footprint" "" (at 140.97 123.19 0) (effects (font (size 1.27 1.27)) (hide yes)))
  (property "Datasheet" "" (at 140.97 123.19 0) (effects (font (size 1.27 1.27)) (hide yes)))
  (property "Description" "Power symbol creates a global label with name \"GND\" , ground" (at 140.97 123.19 0) (effects (font (size 1.27 1.27)) (hide yes)))
  (pin "1"))
 (symbol
  (lib_id "power:GND")
  (at 69.85 142.24 0)
  (unit 1)
  (exclude_from_sim no)
  (in_bom yes)
  (on_board yes)
  (dnp no)
  (fields_autoplaced yes)
  (property "Reference" "#PWR08" (at 69.85 148.59 0) (effects (font (size 1.27 1.27)) (hide yes)))
  (property "Value" "GND" (at 69.85 147.32 0) (effects (font (size 1.27 1.27))))
  (property "Footprint" "" (at 69.85 142.24 0) (effects (font (size 1.27 1.27)) (hide yes)))
  (property "Datasheet" "" (at 69.85 142.24 0) (effects (font (size 1.27 1.27)) (hide yes)))
  (property "Description" "Power symbol creates a global label with name \"GND\" , ground" (at 69.85 142.24 0) (effects (font (size 1.27 1.27)) (hide yes)))
  (pin "1"))
 (symbol
  (lib_id "Mechanical:MountingHole_Pad")
  (at 139.7 135.89 0)
  (unit 1)
  (exclude_from_sim yes)
  (in_bom no)
  (on_board yes)
  (dnp no)
  (fields_autoplaced yes)
  (property "Reference" "H4" (at 142.24 133.3499 0) (effects (font (size 1.27 1.27)) (justify left)))
  (property "Value" "MountingHole_Pad" (at 142.24 135.8899 0) (effects (font (size 1.27 1.27)) (justify left)))
  (property "Footprint" "MountingHole:MountingHole_3.2mm_M3_Pad_Via" (at 139.7 135.89 0) (effects (font (size 1.27 1.27)) (hide yes)))
  (property "Datasheet" "~" (at 139.7 135.89 0) (effects (font (size 1.27 1.27)) (hide yes)))
  (property "Description" "Mounting Hole with connection" (at 139.7 135.89 0) (effects (font (size 1.27 1.27)) (hide yes)))
  (pin "1"))
 (symbol
  (lib_id "power:GND")
  (at 142.24 25.4 0)
  (mirror y)
  (unit 1)
  (exclude_from_sim no)
  (in_bom yes)
  (on_board yes)
  (dnp no)
  (fields_autoplaced yes)
  (property "Reference" "#PWR03" (at 142.24 31.75 0) (effects (font (size 1.27 1.27)) (hide yes)))
  (property "Value" "GND" (at 142.24 30.48 0) (effects (font (size 1.27 1.27))))
  (property "Footprint" "" (at 142.24 25.4 0) (effects (font (size 1.27 1.27)) (hide yes)))
  (property "Datasheet" "" (at 142.24 25.4 0) (effects (font (size 1.27 1.27)) (hide yes)))
  (property "Description" "Power symbol creates a global label with name \"GND\" , ground" (at 142.24 25.4 0) (effects (font (size 1.27 1.27)) (hide yes)))
  (pin "1"))
 (symbol
  (lib_id "Device:C_Polarized")
  (at 149.86 30.48 180)
  (unit 1)
  (exclude_from_sim no)
  (in_bom yes)
  (on_board yes)
  (dnp no)
  (fields_autoplaced yes)
  (property "Reference" "C1" (at 153.67 30.0989 0) (effects (font (size 1.27 1.27)) (justify right)))
  (property "Value" "330uF" (at 153.67 32.6389 0) (effects (font (size 1.27 1.27)) (justify right)))
  (property "Footprint" "Footprint_PB_Byte:VZH331M2ATR-1816" (at 148.8948 26.67 0) (effects (font (size 1.27 1.27)) (hide yes)))
  (property "Datasheet" "~" (at 149.86 30.48 0) (effects (font (size 1.27 1.27)) (hide yes)))
  (property "Description" "Polarized capacitor" (at 149.86 30.48 0) (effects (font (size 1.27 1.27)) (hide yes)))
  (pin "2")
  (pin "1"))
 (symbol
  (lib_id "Device:C_Polarized")
  (at 149.86 78.74 180)
  (unit 1)
  (exclude_from_sim no)
  (in_bom yes)
  (on_board yes)
  (dnp no)
  (fields_autoplaced yes)
  (property "Reference" "C3" (at 153.67 78.3589 0) (effects (font (size 1.27 1.27)) (justify right)))
  (property "Value" "330uF" (at 153.67 80.8989 0) (effects (font (size 1.27 1.27)) (justify right)))
  (property "Footprint" "Footprint_PB_Byte:VZH331M2ATR-1816" (at 148.8948 74.93 0) (effects (font (size 1.27 1.27)) (hide yes)))
  (property "Datasheet" "~" (at 149.86 78.74 0) (effects (font (size 1.27 1.27)) (hide yes)))
  (property "Description" "Polarized capacitor" (at 149.86 78.74 0) (effects (font (size 1.27 1.27)) (hide yes)))
  (property "Field5" "" (at 149.86 78.74 0) (effects (font (size 1.27 1.27)) (hide yes)))
  (pin "2")
  (pin "1"))
 (symbol
  (lib_id "Connector:TestPoint")
  (at 69.85 137.16 0)
  (unit 1)
  (exclude_from_sim no)
  (in_bom yes)
  (on_board yes)
  (dnp no)
  (fields_autoplaced yes)
  (property "Reference" "TP_GND1" (at 72.39 132.5879 0) (effects (font (size 1.27 1.27)) (justify left)))
  (property "Value" "TestPoint" (at 72.39 135.1279 0) (effects (font (size 1.27 1.27)) (justify left)))
  (property "Footprint" "TestPoint:TestPoint_Pad_D4.0mm" (at 74.93 137.16 0) (effects (font (size 1.27 1.27)) (hide yes)))
  (property "Datasheet" "~" (at 74.93 137.16 0) (effects (font (size 1.27 1.27)) (hide yes)))
  (property "Description" "test point" (at 69.85 137.16 0) (effects (font (size 1.27 1.27)) (hide yes)))
  (property "LCSC" "" (at 69.85 137.16 0) (effects (font (size 1.27 1.27)) (hide yes)))
  (pin "1"))
 (sheet_instances
  (path ""
   (page "1")))
 (embedded_fonts no))
